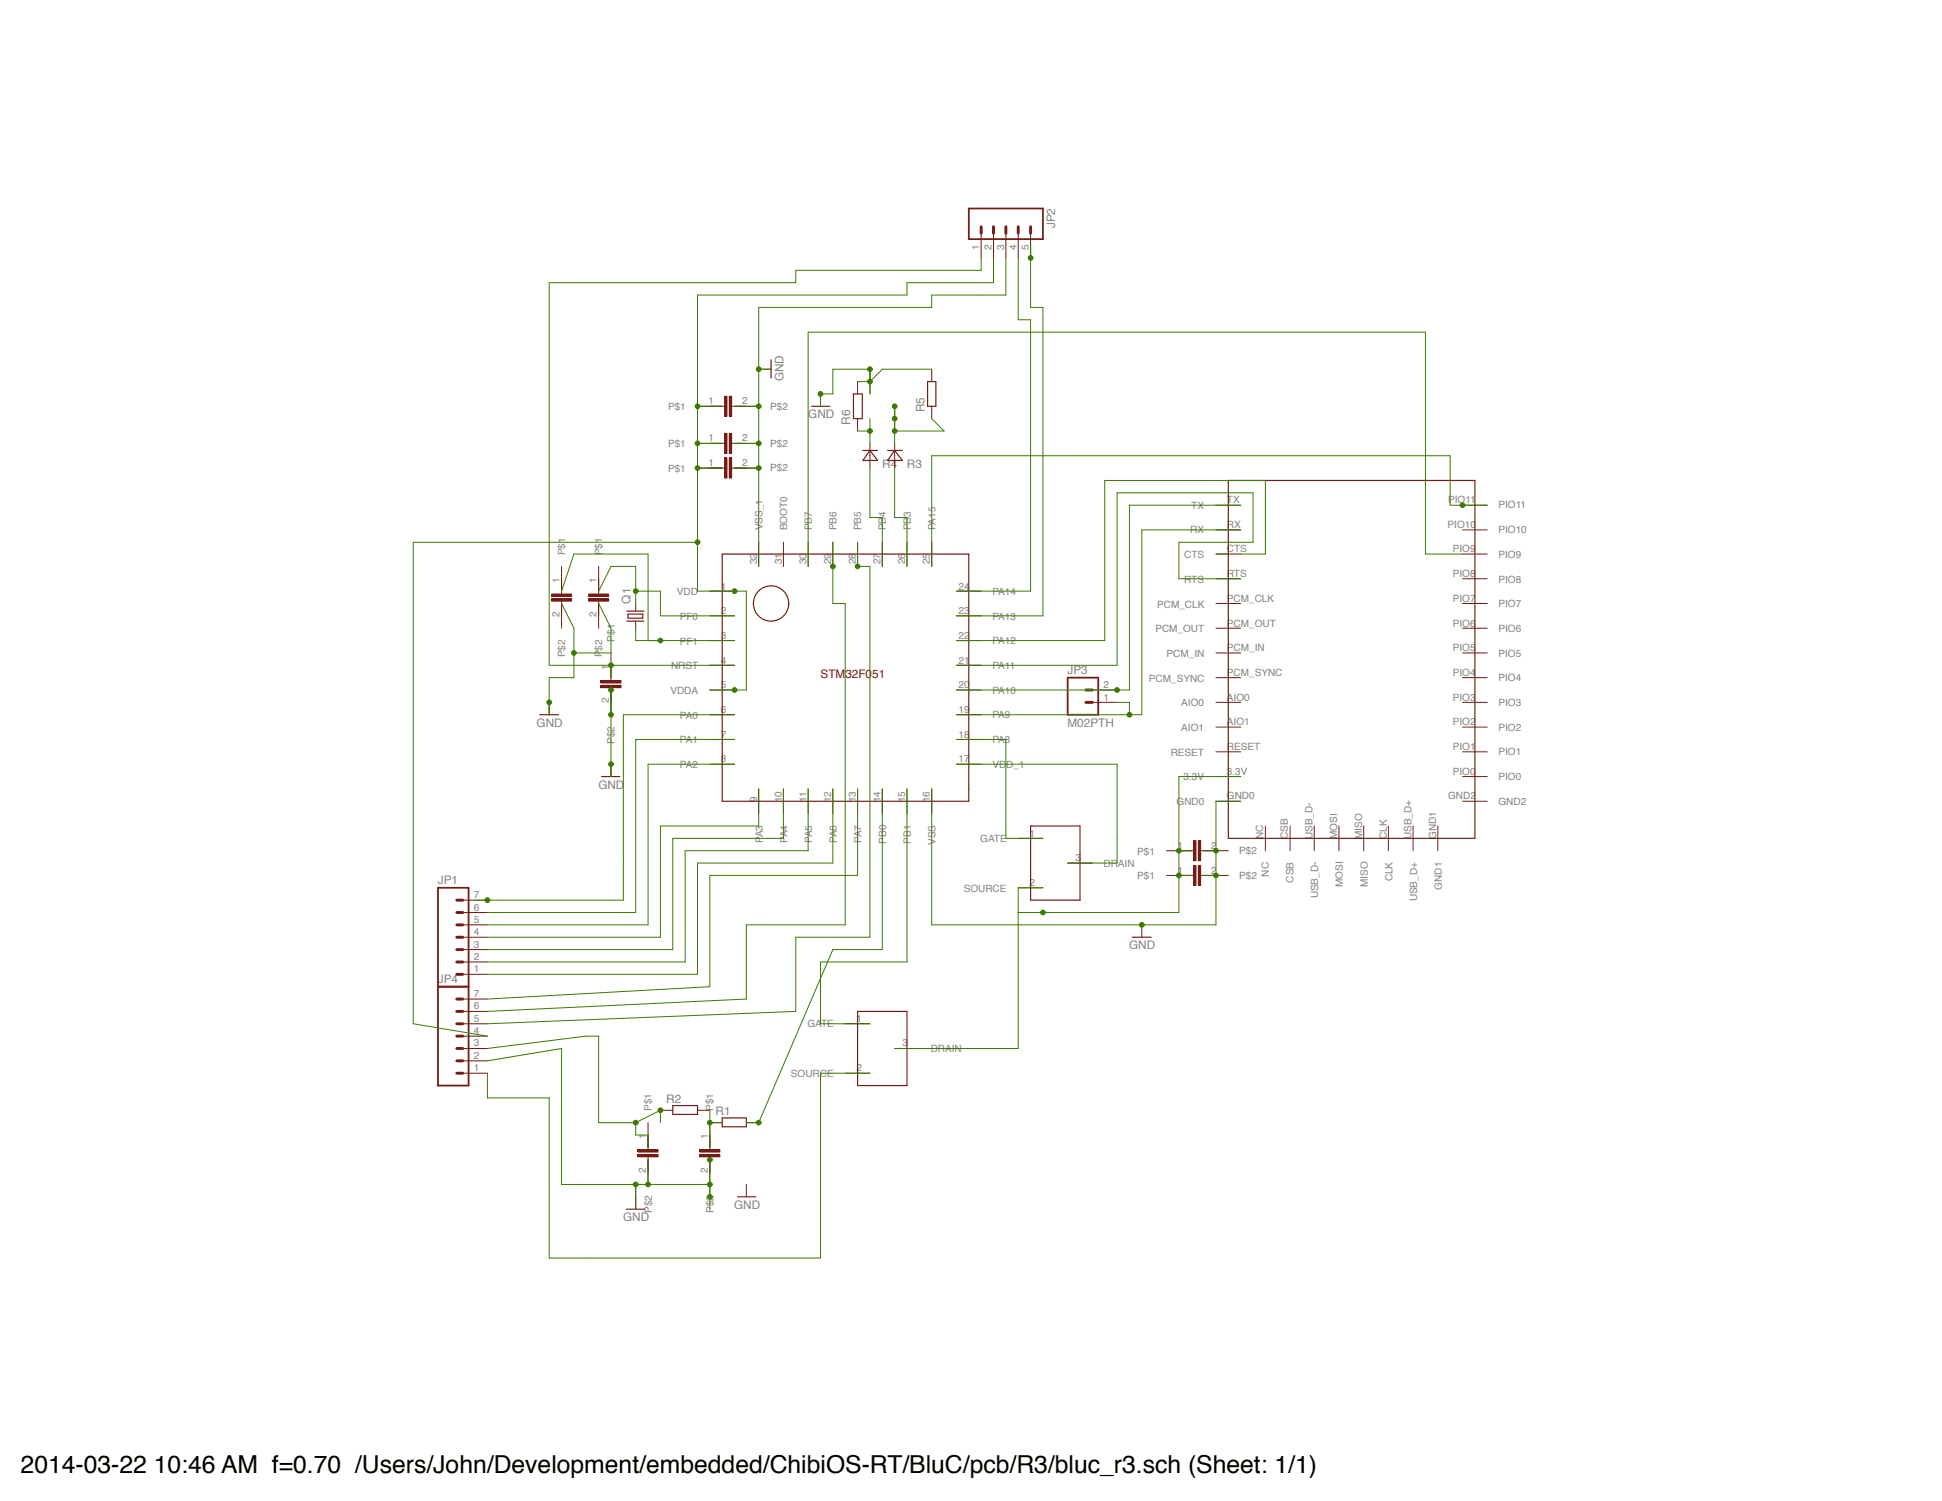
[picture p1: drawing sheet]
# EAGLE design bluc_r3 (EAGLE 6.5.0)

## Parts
JP1  M07  [1X07]
JP2  M05PTH  [1X05]
JP3  M02PTH  [1X02]
JP4  M07  [1X07]
Q1  CRYSTAL  [32768_CRYSTAL_PACKAGE]
R1  R-EU_R0603  [R0603]
R2  R-EU_R0603  [R0603]
R3  DIODE  [C0805K]
R4  DIODE  [C0805K]
R5  R-EU_R0603  [R0603]
R6  R-EU_R0603  [R0603]
U$1  STM32F051  [LQFP32-7X7]
U$2  HC-05  [HC-05]
U$3  2N7002K  [SOT23]
U$4  2N7002K  [SOT23]
U$5  C0.1UF  [C0805K]
U$6  C0.1UF  [C0805K]
U$7  C0.1UF  [C0805K]
U$8  C0.1UF  [C0805K]
U$9  C0.1UF  [C0805K]
U$10  C0.1UF  [C0805K]
U$11  C1UF  [C0805K]
U$12  C1UF  [C0805K]
U$13  C0.1UF  [C0805K]
U$14  C0.1UF  [C0805K]

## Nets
GND: JP2.3 JP4.2 R5.2 R6.2 U$1.16(VSS) U$1.32(VSS_1) U$2.GND0 U$5.2 U$6.2 U$7.2 U$8.2 U$9.2 U$10.2 U$11.2 U$12.2 U$13.2 U$14.2
N$1: JP3.2 U$1.20(PA10) U$2.TX
N$2: JP3.1 U$1.19(PA9) U$2.RX
N$3: U$1.21(PA11) U$2.RTS
N$4: U$1.22(PA12) U$2.CTS
N$6: U$1.25(PA15) U$2.PIO11
N$7: U$1.18(PA8) U$3.1(GATE)
N$8: U$1.17(VDD_1) U$3.3(DRAIN)
N$9: JP1.7 U$1.6(PA0)
N$10: U$2.3.3V U$3.2(SOURCE) U$4.3(DRAIN) U$5.1 U$6.1
N$11: JP2.5 U$1.23(PA13)
N$12: JP2.4 U$1.24(PA14)
N$13: JP2.1 U$1.4(NRST) U$10.1
N$14: JP1.6 U$1.7(PA1)
N$15: JP2.2 JP4.4 U$1.1(VDD) U$1.5(VDDA) U$7.1 U$8.1 U$9.1
N$16: JP1.5 U$1.8(PA2)
N$17: U$1.15(PB1) U$4.1(GATE)
N$19: R1.1 R2.2 U$11.1
N$20: JP1.4 U$1.9(PA3)
N$21: R1.2 U$1.14(PB0)
N$22: JP4.3 R2.1 U$12.1
N$23: JP1.3 U$1.10(PA4)
N$24: JP1.2 U$1.11(PA5)
N$25: JP1.1 U$1.12(PA6)
N$26: JP4.7 U$1.13(PA7)
N$28: JP4.1 U$4.2(SOURCE)
N$29: R4.1(A) R6.1
N$30: JP4.5 U$1.28(PB5)
N$31: JP4.6 U$1.29(PB6)
N$32: Q1.1 U$1.3(PF1) U$14.1
N$33: Q1.4 U$1.2(PF0) U$13.1
N$35: R4.2(C) U$1.27(PB4)
N$36: R3.2(C) U$1.26(PB3)
N$37: R3.1(A) R5.1
N$38: U$1.30(PB7) U$2.PIO9
Unconnected: U$1.31(BOOT0) U$2.AIO0 U$2.AIO1 U$2.CLK U$2.CSB U$2.GND1 U$2.GND2 U$2.MISO U$2.MOSI U$2.NC U$2.PCM_CLK U$2.PCM_IN U$2.PCM_OUT U$2.PCM_SYNC U$2.PIO0 U$2.PIO1 U$2.PIO2 U$2.PIO3 U$2.PIO4 U$2.PIO5 U$2.PIO6 U$2.PIO7 U$2.PIO8 U$2.PIO10 U$2.RESET U$2.USB_D+ U$2.USB_D-

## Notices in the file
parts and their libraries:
SparkFun-Connectors: Licensing: Creative Commons ShareAlike 4.0 International - https://creativecommons.org/licenses/by-sa/4.0
